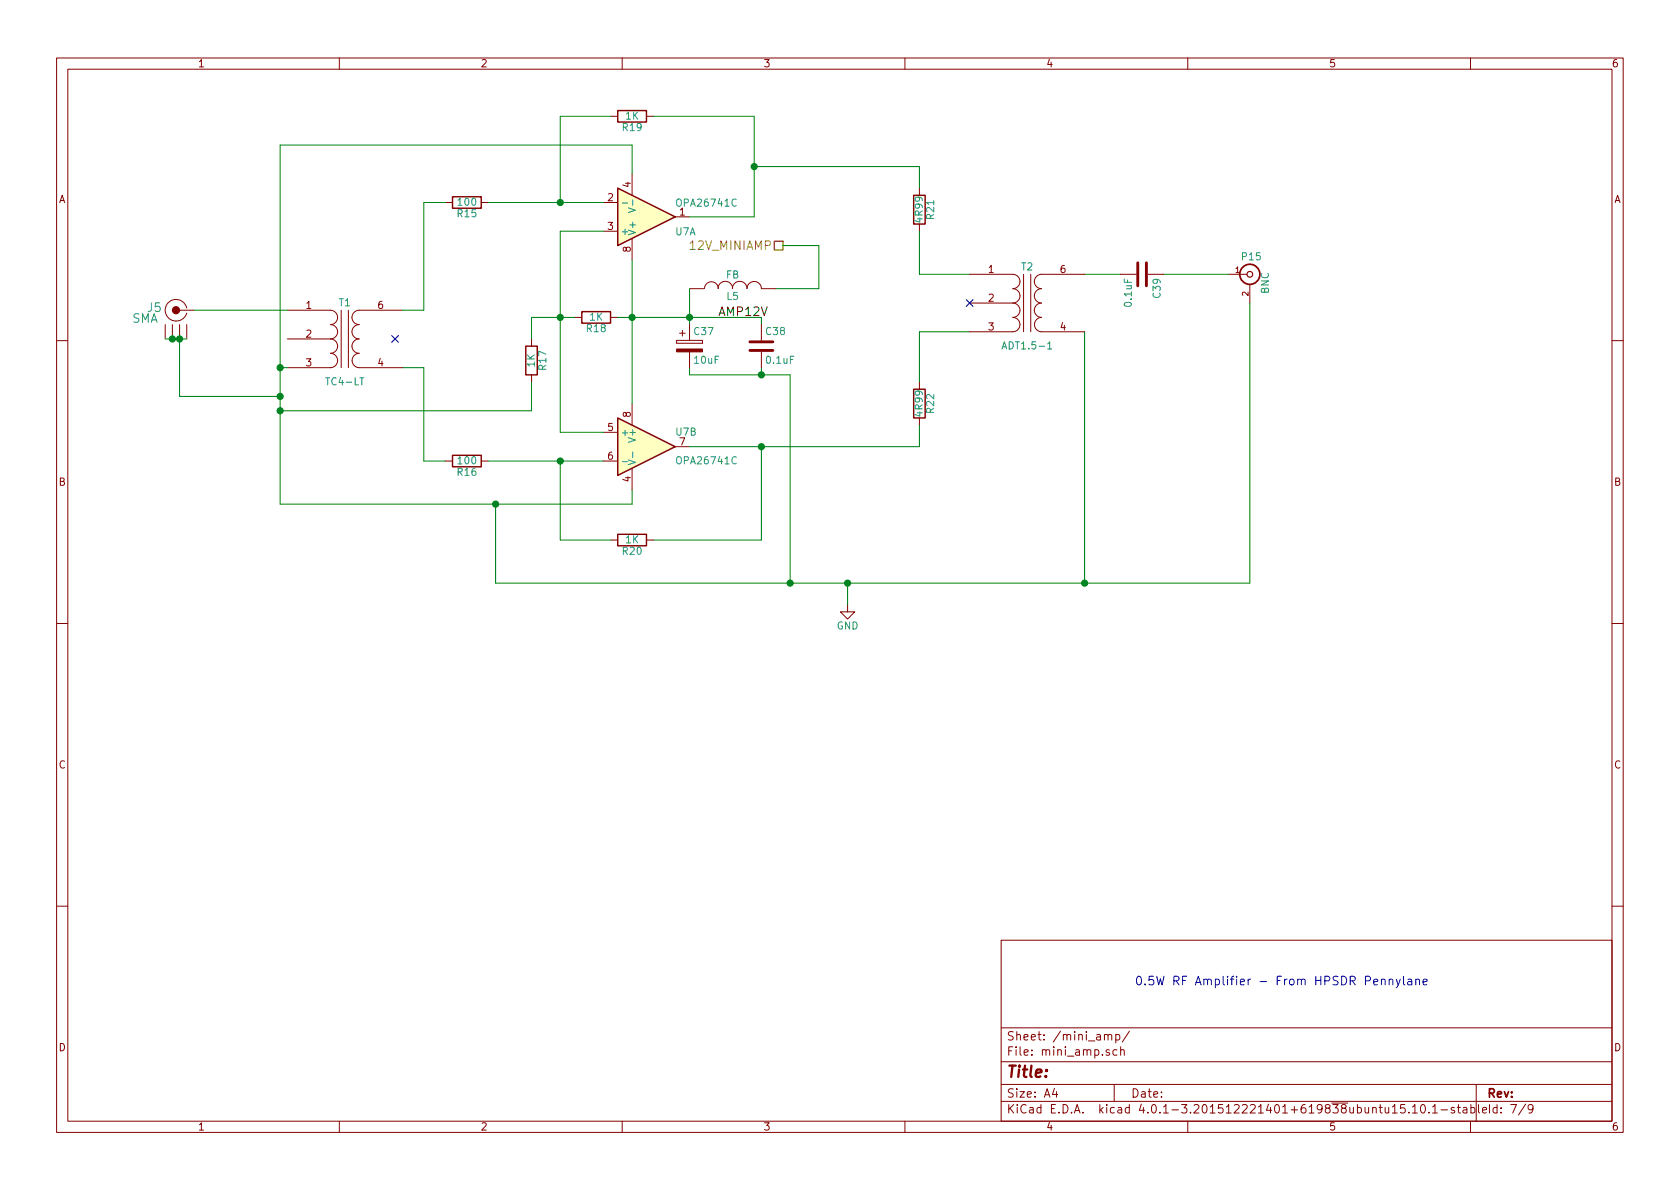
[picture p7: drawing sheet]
<svg xmlns="http://www.w3.org/2000/svg" width="297mm" height="210mm" viewBox="0 0 297 210" stroke-linecap="round" stroke-linejoin="round" font-family="sans-serif">
<g fill="none" stroke="#840000" stroke-width=".18">
<path d="M10 10.3h277v189.9h-277zM12 12.2h273v186.1h-273zM60 10.3v1.9M110 10.3v1.9M160 10.3v1.9M210 10.3v1.9M260 10.3v1.9M78.7 35.8h1.3M85.1 35.8h1.3M106.7 35.8h2.5M107.9 20.6h1.3M111.8 30.7v3.8"/>
<path d="M114.3 20.6h1.3M119.4 38.3h2.5M162.6 33.3v1.2M162.6 39.6v1.3M29.2 57.4v2.5M30.5 57.4v2.5M31.7 54.9h2.6M31.7 57.4v2.5M33 54.5a1.93 1.93 0 0 0-2.8-1.3 1.93 1.93 0 0 0-.4 3.1 1.93 1.93 0 0 0 3.1-.6l.1-.3M33 57.4v2.5M50.8 54.9h7.6a1.27 1.27 0 0 1 1.3 1.2 1.27 1.27 0 0 1-1.3 1.3 1.27 1.27 0 0 1 1.3 1.3 1.27 1.27 0 0 1-1.3 1.2M50.8 59.9h7.6"/>
<path d="M58.4 59.9a1.27 1.27 0 0 1 1.3 1.3 1.27 1.27 0 0 1-1.3 1.3 1.27 1.27 0 0 1 1.3 1.2 1.27 1.27 0 0 1-1.3 1.3h-7.6M60.3 54.9v10.1M61.6 54.9v10.1M71.1 54.9h-7.6a1.27 1.27 0 0 0-1.3 1.2 1.27 1.27 0 0 0 1.3 1.3 1.27 1.27 0 0 0-1.3 1.3 1.27 1.27 0 0 0 1.3 1.2 1.27 1.27 0 0 0-1.3 1.3 1.27 1.27 0 0 0 1.3 1.3 1.27 1.27 0 0 0-1.2 1.2 1.27 1.27 0 0 0 1.2 1.3h7.6M94 59.9v1.3M101.6 56.1h1.3M106.7 40.9h2.5M107.9 56.1h1.3M111.8 42.2v3.8M120.1 58.9h1.1M120.6 58.4v1M121.9 51h2.6"/>
<path d="M121.9 57.4v2.8M124.6 51a1.22 1.22 0 0 1 1.2-1.2 1.22 1.22 0 0 1 1.2 1.2M126.9 51a1.3 1.3 0 0 1 1.3-1.2 1.3 1.3 0 0 1 1.3 1.2M129.5 51a1.3 1.3 0 0 1 1.3-1.2 1.3 1.3 0 0 1 1.3 1.2 1.27 1.27 0 0 1 1.2-1.2 1.27 1.27 0 0 1 1.3 1.2M134.6 51h2.6M134.6 57.4v2.8M171.4 48.5h7.7a1.27 1.27 0 0 1 1.2 1.3 1.27 1.27 0 0 1-1.2 1.2 1.27 1.27 0 0 1 1.2 1.3 1.27 1.27 0 0 1-1.2 1.3M171.4 53.6h7.7M179.1 53.6a1.27 1.27 0 0 1 1.2 1.3 1.27 1.27 0 0 1-1.2 1.2 1.27 1.27 0 0 1 1.2 1.3 1.27 1.27 0 0 1-1.2 1.3h-7.7M181 48.5v10.2M182.2 48.5v10.2M191.8 48.5h-7.7a1.27 1.27 0 0 0-1.2 1.3 1.27 1.27 0 0 0 1.2 1.2 1.27 1.27 0 0 0-1.2 1.3 1.27 1.27 0 0 0 1.2 1.3 1.27 1.27 0 0 0-1.2 1.3 1.27 1.27 0 0 0 1.2 1.2 1.27 1.27 0 0 0-1.2 1.3 1.27 1.27 0 0 0 1.2 1.3h7.7"/>
<path d="M198.1 48.5h2.8M202.9 48.5h2.8M217.2 48.5h3.3M221 50.3v3.3M10 60.2h2M94 66.3v1.3M106.7 76.4h2.5M111.8 71.4v3.8M119.4 79h2.5M119.6 60.2v.5zM119.6 60.7h4.6zM119.6 60.2h4.6z"/>
<path d="M121.9 62.2v2.8M124.2 60.2v.5zM134.6 62.2v2.8M162.6 67.6v1.2M162.6 73.9v1.3M285 60.2h2M78.7 81.5h1.3M85.1 81.5h1.3M106.7 81.5h2.5M107.9 95.5h1.3M111.8 82.8v3.8M114.3 95.5h1.3"/>
<path d="M10 110.3h2M149.9 106.9v1.3h1.2l-1.2 1.3-1.3-1.3h1.3M285 110.3h2M10 160.2h2M177 166.3h108v32h-108zM285 160.2h2M60 198.3v1.9M110 198.3v1.9M160 198.3v1.9M177 194.8h108M177 191.8h108M177 187.8h108"/>
<path d="M177 181.8h108M186.4 192.5l-.3 1h.9M186.8 193v1M195.3 183.1l.2-.2 .4 .1v.9M195.9 183.1a.36 .36 0 0 1 .3-.2 .36 .36 0 0 1 .4 .2v.8M196.1 185.7a.37 .37 0 0 0-.5 .1v.2l.5 .2 .1 .1-.2 .3-.4-.1M197 191.8v3M197.3 183l.4-.1 .3 .3-.1 .6h-.6M197.3 182.9v1.5M197.5 185.7l-.4-.1-.3 .3v.6l.3 .1 .4-.1M198.1 185.7l.2-.1 .4 .1 .1 .9M198.1 185.1v1.5"/>
<path d="M199.7 182.3l-1.3 2M210 198.3v1.9M246.2 195.8l.4-.5v1.5M246.2 196.8h.8M248.4 195.3h-.7l-.1 .7 .2-.1 .5 .1 .2 .2-.1 .5-.2 .1-.6-.1M249.1 196.7v.1M249.7 195.8l.5-.5v1.5M249.7 196.8h.9M251.3 195.5l.2-.2a.81 .81 0 0 1 .6 .6 .81 .81 0 0 1-.3 .8l-.1 .1a.79 .79 0 0 1-.4-1.3zM252.7 196.7v.1M253.3 195.8l.4-.5v1.5M253.3 196.8h.9"/>
<path d="M254.8 196.3h1.1M257.1 195.9a.37 .37 0 0 0-.5 .1v.3l.5 .1 .1 .1-.2 .3-.4-.1M257.7 195.8h.5M257.9 195.3v1.3l.3 .2M258.7 195.9h.6l.1 .9M259.4 196.2l-.5 .1-.3 .2 .3 .3 .5-.1M260 198.3v1.9M260.1 195.9l.4-.1 .3 .3-.1 .6h-.6M260.1 195.3v1.5M261 191.8v6.5M261.4 195.3v1.3l.2 .2M262.1 196.3l.7-.1v-.3l-.4-.1-.3 .2 .1 .7h.6"/>
<path d="M269.7 195.2l-1.2 2M271 196l-.2 .3h-.3l-.3-.3v-.4l.1-.2 .5-.1 .2 .2a1.19 1.19 0 0 1-.2 1.2l-.5 .1"/>
</g>
<path d="M109.2 19.6h5.1v2h-5.1zM80 34.8h5.1v2h-5.1zM109.2 33.3l10.2 5-10.2 5.1zM161.5 34.5h2.1v5.1h-2.1zM102.9 55.1h5v2h-5zM93 61.2h2v5.1h-2zM109.2 73.9l10.2 5.1-10.2 5.1zM161.5 68.8h2.1v5.1h-2.1zM80 80.5h5.1v2h-5.1zM109.2 94.5h5.1v2h-5.1z" fill="none" stroke="#840000" stroke-width=".25"/>
<g fill="#ffffc2" stroke="#ffffc2" stroke-width=".18">
<path d="M109.2 33.3l10.2 5-10.2 5.1z"/>
<path d="M109.2 73.9l10.2 5.1-10.2 5.1z"/>
</g>
<path d="M110 35.9h1M111.1 36.7l1.2 .5-1.2 .4M111.9 35.4v.9M111.9 79.9v1M177.2 61.7l.4-1.3 .4 1.3M185.2 61.7h.8M110 81.6h1M111.1 81.3l1.2 .5-1.2 .4" fill="none" stroke="#008484" stroke-width=".18"/>
<g fill="none" stroke="#008400" stroke-width=".18">
<path d="M78.7 35.8h-3.8v19.1h-3.8M86.4 35.8h20.3M107.9 20.6h-8.8v15.2M111.8 30.7v-5.1h-62.3v63.5h62.3v-2.5M115.6 20.6h17.7v17.7h-11.4M133.3 29.5h29.3v3.8M29.2 59.9h3.8M31.7 59.9v10.2h17.8M34.3 54.9h16.5M101.6 56.1h-7.6v3.8M106.7 40.9h-7.6v35.5h7.6M109.2 56.1h25.4v1.3"/>
<path d="M111.8 46v25.4M121.9 51v6.4M138.4 43.4h6.4v7.6h-7.6M162.6 40.9v7.6h8.8M171.4 58.7h-8.8v8.9M191.8 48.5h6.3M191.8 58.7v44.4M205.7 48.5h11.5M221 53.6v49.5h-133.4v-14M49.5 65h1.3M71.1 65h3.8v16.5h3.8M94 67.6v5h-44.5"/>
<path d="M121.9 65v1.3h17.8v36.8M134.6 65v1.3M134.6 79v16.5h-19M162.6 75.2v3.8h-40.7M86.4 81.5h20.3M99.1 81.5v14h8.8M149.9 103.1v3.8"/>
</g>
<g fill="#008400" stroke="#008400" stroke-width=".25">
<circle cx="99.1" cy="56.1" r=".51"/>
<circle cx="111.8" cy="56.1" r=".51"/>
<circle cx="121.9" cy="56.1" r=".51"/>
<circle cx="133.4" cy="29.5" r=".51"/>
<circle cx="99.1" cy="35.8" r=".51"/>
<circle cx="134.6" cy="79" r=".51"/>
<circle cx="99.1" cy="81.5" r=".51"/>
<circle cx="31.8" cy="59.9" r=".51"/>
<circle cx="30.5" cy="59.9" r=".51"/>
<circle cx="49.5" cy="70.1" r=".51"/>
<circle cx="49.5" cy="72.6" r=".51"/>
<circle cx="87.6" cy="89.1" r=".51"/>
<circle cx="134.6" cy="66.3" r=".51"/>
<circle cx="49.5" cy="65" r=".51"/>
<circle cx="139.7" cy="103.1" r=".51"/>
<circle cx="191.8" cy="103.1" r=".51"/>
<circle cx="149.9" cy="103.1" r=".51"/>
</g>
<path d="M244.2 173.3l.1-.1a.36 .36 0 0 1 .6 .2v.8M244.2 173.1v1.1M245.6 173.3l.1-.1a.36 .36 0 0 1 .6 .2v.8M245.6 173.1v1.1M246.9 173.1l.3 1.1M247.6 173.1l-.5 1.4-.2 .2M248.2 172.6v1.4l.2 .2M248.9 173.2h.6l.1 1M249.6 173.5l-.5 .1a.3 .3 0 0 0-.2 .3 .3 .3 0 0 0 .2 .3l.5-.1M250.3 173.3l.1-.1a.36 .36 0 0 1 .6 .2v.8M250.3 173.1v1.1M251.6 173.7l.7-.2v-.3l-.5-.1-.2 .3 .1 .7h.6" fill="none" stroke="#0000c2" stroke-width=".18"/>
<g fill="#840000" stroke="#840000" stroke-width=".18">
<path d="M119.6 61.7h4.6v.5h-4.6z"/>
<circle cx="31.1" cy="54.9" r=".63"/>
</g>
<circle cx="221" cy="48.5" r=".51" fill="none" stroke="#840000" stroke-width=".2"/>
<circle cx="221" cy="48.5" r="1.78" fill="none" stroke="#840000" stroke-width=".3"/>
<path d="M69.2 59.3l1.3 1.2M70.5 59.3l-1.3 1.2M170.8 53l1.3 1.2M172.1 53l-1.3 1.2" fill="none" stroke="#000084" stroke-width=".18"/>
<path d="M136.9 42.7h1.5v1.5h-1.5z" fill="none" stroke="#848400" stroke-width=".25"/>
<path d="M201.2 46.5v4M202.7 46.5v4M132.6 62h4.1M132.6 60.4h4.1" fill="none" stroke="#840000" stroke-width=".51"/>
<text font-size="2.8" fill="#840000" x="178" y="190.5">Title:</text>
<text font-size="2.1" fill="#848400" x="122.4" y="44.2">12V_MINIAMP</text>
<g font-size="2.1" fill="#008484">
<text x="23.3" y="57.1">SMA</text>
<text x="26.1" y="55.2">J5</text>
</g>
<text font-size="2.1" x="127" y="55.9">AMP12V</text>
<text font-size="2.1" fill="#0000c2" x="200.7" y="174.2">0.5W RF Amplifier - From HPSDR Pennylane</text>
<g font-size="2.1" fill="#840000">
<text x="178" y="184">Sheet: /mini_amp/</text>
<text x="178" y="186.7">File: mini_amp.sch</text>
<text x="178" y="196.9">KiCad E.D.A. kicad 4.0.1-3.201512221401+619838ubuntu15.10.1-stable</text>
<text x="178" y="194.1">Size: A4</text>
<text x="200" y="194.1">Date:</text>
<text x="263" y="194.1">Rev:</text>
<text x="263" y="196.9">Id: 7/9</text>
</g>
<g font-size="1.8" fill="#840000">
<text x="35" y="11.9">1</text>
<text x="85" y="11.9">2</text>
<text x="135" y="11.9">3</text>
<text x="185" y="11.9">4</text>
<text x="235" y="11.9">5</text>
<text x="285" y="11.9">6</text>
<text x="10.4" y="35.9">A</text>
<text x="107.5" y="35.6">2</text>
<text x="111.5" y="33.1" transform="rotate(-90 111.5 33.1)">4</text>
<text x="285.4" y="35.9">A</text>
<text x="107.5" y="40.6">3</text>
<text x="120.2" y="38.1">1</text>
<text x="111.5" y="44.5" transform="rotate(-90 111.5 44.5)">8</text>
<text x="174.8" y="48.3">1</text>
<text x="174.8" y="53.3">2</text>
<text x="187.5" y="48.3">6</text>
<text x="54.1" y="54.6">1</text>
<text x="54.1" y="59.7">2</text>
<text x="66.8" y="54.6">6</text>
<text x="174.8" y="58.4">3</text>
<text x="187.5" y="58.4">4</text>
<text x="54.1" y="64.8">3</text>
<text x="66.8" y="64.8">4</text>
<text x="107.5" y="76.2">5</text>
<text x="111.5" y="73.8" transform="rotate(-90 111.5 73.8)">8</text>
<text x="107.5" y="81.3">6</text>
<text x="120.2" y="78.7">7</text>
<text x="10.4" y="85.9">B</text>
<text x="111.5" y="85.2" transform="rotate(-90 111.5 85.2)">4</text>
<text x="285.4" y="85.9">B</text>
<text x="10.4" y="135.9">C</text>
<text x="285.4" y="135.9">C</text>
<text x="10.4" y="185.9">D</text>
<text x="285.4" y="185.9">D</text>
<text x="35" y="199.9">1</text>
<text x="85" y="199.9">2</text>
<text x="135" y="199.9">3</text>
<text x="185" y="199.9">4</text>
<text x="235" y="199.9">5</text>
<text x="285" y="199.9">6</text>
</g>
<g font-size="1.8" fill="#008484">
<text x="110.1" y="23.2">R19</text>
<text x="110.6" y="21.1">1K</text>
<text x="80.9" y="38.4">R15</text>
<text x="81.1" y="36.4">100</text>
<text x="109.7" y="41.5">+</text>
<text x="112.4" y="41.7" transform="rotate(-90 112.4 41.7)">V+</text>
<text x="119.4" y="41.6">U7A</text>
<text x="119.9" y="36.5">OPA26741C</text>
<text x="163.1" y="39.2" transform="rotate(-90 163.1 39.2)">4R99</text>
<text x="165.2" y="38.7" transform="rotate(-90 165.2 38.7)">R21</text>
<text x="180.6" y="47.8">T2</text>
<text x="219.7" y="46">P15</text>
<text x="128.3" y="49.2">FB</text>
<text x="128.5" y="53">L5</text>
<text x="205.2" y="52.6" transform="rotate(-90 205.2 52.6)">C39</text>
<text x="224.3" y="51.9" transform="rotate(-90 224.3 51.9)">BNC</text>
<text x="59.9" y="54.1">T1</text>
<text x="103.8" y="58.7">R18</text>
<text x="104.3" y="56.7">1K</text>
<text x="122.8" y="59.2">C37</text>
<text x="135.5" y="59.2">C38</text>
<text x="200.1" y="54.1" transform="rotate(-90 200.1 54.1)">0.1uF</text>
<text x="94.5" y="64.9" transform="rotate(-90 94.5 64.9)">1K</text>
<text x="96.6" y="65.4" transform="rotate(-90 96.6 65.4)">R17</text>
<text x="122.8" y="64.3">10uF</text>
<text x="135.6" y="64.3">0.1uF</text>
<text x="177.8" y="61.8">ADT1.5-1</text>
<text x="57.9" y="68.1">TC4-LT</text>
<text x="109.7" y="77.1">+</text>
<text x="112.4" y="77.9" transform="rotate(-90 112.4 77.9)">V+</text>
<text x="119.5" y="77">U7B</text>
<text x="163.1" y="73.5" transform="rotate(-90 163.1 73.5)">4R99</text>
<text x="165.2" y="73" transform="rotate(-90 165.2 73)">R22</text>
<text x="81.1" y="82.1">100</text>
<text x="119.9" y="82.1">OPA26741C</text>
<text x="80.9" y="84.1">R16</text>
<text x="110.1" y="98.1">R20</text>
<text x="110.6" y="96.1">1K</text>
<text x="147.9" y="111.3">GND</text>
</g>
<g font-size="1.4" fill="#840000">
<text x="218.4" y="48.3">1</text>
<text x="220.7" y="52.3" transform="rotate(-90 220.7 52.3)">2</text>
</g>
</svg>
